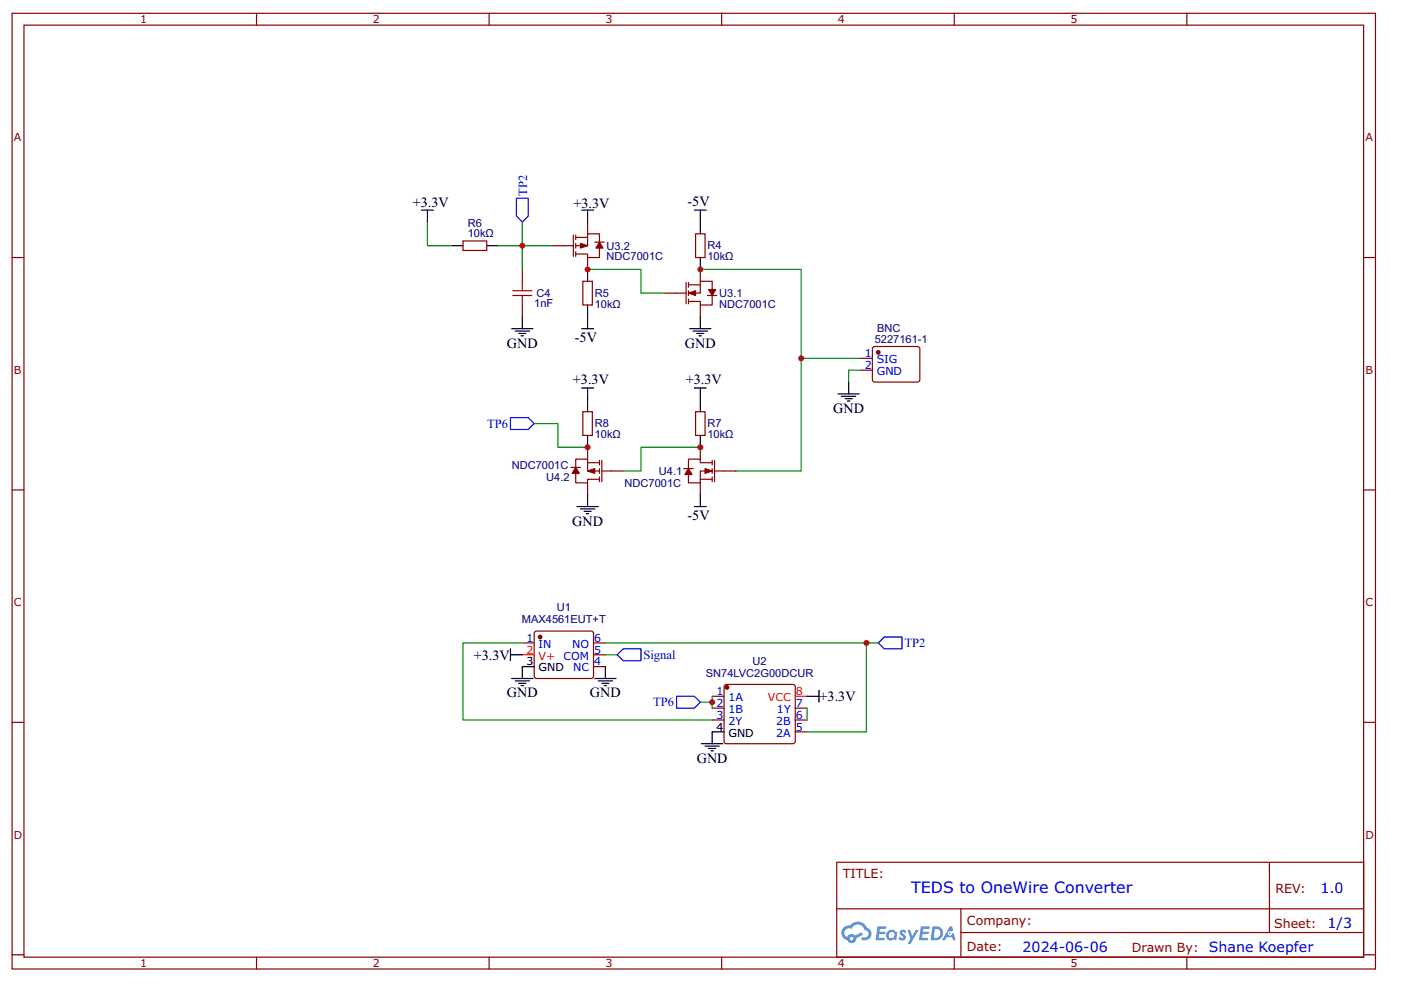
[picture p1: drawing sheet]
<svg xmlns="http://www.w3.org/2000/svg" width="297mm" height="210mm" viewBox="0 0 297 210" stroke-linecap="round" stroke-linejoin="round" font-family="sans-serif">
<g fill="none" stroke="#800" stroke-width=".25">
<path d="M2.6 2.8h289v202.8h-289zM5.1 5.3h284v197.8h-284zM54.4 2.8v2.5M103.7 2.8v2.5M153 2.8v2.5M202.3 2.8v2.5M251.6 2.8v2.5M2.6 54.6h2.5M289.1 54.6h2.5M2.6 104h2.5M289.1 104h2.5M2.6 153.3h2.5"/>
<path d="M289.1 153.3h2.5M177.4 182.9h111.7v20.2h-111.7zM177.4 192.8h111.6M203.7 197.9h85.3M203.7 192.8v10.1M269.1 183v14.9M2.6 202.6h2.5M54.4 203.1v2.5M103.7 203.1v2.5M153 203.1v2.5M202.3 203.1v2.5M251.6 203.1v2.5"/>
<path d="M289.1 202.6h2.5"/>
</g>
<g fill="#58f">
<path d="M190.9 197.4l.5-.2 .4 .1 .3 .3-.2 .4a.33 .33 0 0 0-.3-.3 .33 .33 0 0 0-.3 .2v.1a.85 .85 0 0 1 .7 .6 .85 .85 0 0 1-.3 .9h-.6l-.6-.4 .3-.3 .5 .2 .2-.1v-.1a.87 .87 0 0 1-.6-1.4z"/>
<path d="M192.4 197.3h.6l.4 1.3 .8-1.3h.6l-1.8 3h-.6l.7-1.1z"/>
<path d="M186.1 196.5h1.6l.2 .2-.1 .3-1.2 .1-.1 .6h1l.3 .2-.3 .3h-1.1l-.1 .8h1.2l.1 .2-.1 .3h-1.9z"/>
<path d="M195.2 196.5h1.7l.2 .2-.1 .3-1.2 .1-.1 .6h1l.3 .2-.3 .3h-1.1l-.1 .8h1.2l.1 .2-.1 .3h-1.9z"/>
<path d="M201.4 196.5h.5l.2 .9-.4 .3a.49 .49 0 0 0-.8 .1 .49 .49 0 0 0 .4 .7 .49 .49 0 0 0 .6-.4l.3-.2 .4 1.6h-.5l-.2-.6h-1.2l-.4 .6h-.6z"/>
<path d="M197.7 196.5l-.4 3h.9a1.5 1.5 0 0 0 1.8-1.5 1.5 1.5 0 0 0-1.8-1.5zM198.2 197.1a1.01 1.01 0 0 1 1.2 1.1 1.01 1.01 0 0 1-1.4 .8z"/>
<path d="M188.3 197.5a1.1 1.1 0 0 0-.3 1.6 1.1 1.1 0 0 0 1.6 .2l.4 .2 .2-1.6-.4-.3a1.01 1.01 0 0 0-1.5-.1zM188.3 198.4a.7 .7 0 0 1 1.4 0 .7 .7 0 0 1-1.4 0z"/>
<path d="M178.9 196.8a1.57 1.57 0 0 0 .7 2.7 1.01 1.01 0 0 0 1.2 .6 1.01 1.01 0 0 0 .8-1.1l1.4-.7-.3-.5-1.4 .7a1.02 1.02 0 0 0-1.7 .3 .99 .99 0 0 1-.5-1.4 .99 .99 0 0 1 1.4-.3 1.48 1.48 0 0 1 1.6-.9 1.48 1.48 0 0 1 1.3 1.2 .81 .81 0 0 1 .7 1 .81 .81 0 0 1-1.2 .5l-.3 .1v.3a1.39 1.39 0 0 0 2-.6 1.39 1.39 0 0 0-.8-1.9 2.18 2.18 0 0 0-3.7-.5l-.7 .2zM180.2 199.1a.38 .38 0 0 1 .7 0 .38 .38 0 0 1-.7 0z"/>
<circle cx="201.4" cy="198" r=".19"/>
</g>
<g fill="none" stroke="#800" stroke-width=".25">
<path d="M98.2 51.1h5v2h-5zM110.7 57.2v2.5M117 52.1h4.6M121.6 49.9v4.5M122.1 50.4h2.5M122.1 49.9v1M122.1 51.6v1M122.1 53.4v1M123.6 59.7h2v5h-2zM124.6 47.1v2.5M124.6 54.6v2.6M126.1 51.4h2"/>
<path d="M127.1 52.6v2h-2.5v-.7h-2.5M127.1 51.4v-1.8h-2.5v2.5h-2.5M145.5 59.9v4.6M146 59.9v1M147.5 49.6h2v5h-2zM148.5 57.2v2.5M110.7 64.7v2.5M140.9 62.2h4.6M146 60.4h2.5M146 61.7v1M146 63.4v1.1M148.5 64.7v2.5"/>
<path d="M150 62.7h2M151 62.7v2h-2.5v-.7h-2.5M151 61.4v-1.7h-2.5v2.5h-2.5M182.4 76h2.6M182.4 78.5h2.6M185.2 73.6h9.6l.2 .4v6.8l-.5 .3-9.3-.1-.2-.4v-6.6zM121.1 99.2h2M122.1 99.2v-1.8h2.5v2.5h2.5M123.6 87.3h2v5.1h-2zM124.6 94.9v2.5M124.6 98.2h2.5M127.1 97.7v1"/>
<path d="M127.1 99.4v1M127.6 99.9h4.5M127.6 97.7v4.5M145 99.4h2M147.5 87.3h2v5.1h-2zM148.5 94.9v2.5M151 98.2h-2.5v-.8h-2.5v2M151 99.9h-2.5v2.5h-2.5v-1.7M151 97.7v1M151 99.4v1M151.5 97.7v4.5M151.5 99.9h4.5"/>
<path d="M122.1 100.4v2h2.5v-.7h2.5M124.6 102.4v2.6M127.1 101.2v1M148.5 102.4v2.6M148.5 101.7h2.5M151 101.2v1M110.7 136.4h2.6M113.3 134.1l.5-.2 11.8 .1 .2 .4v9.3l-.5 .3-11.8-.1-.2-.4zM125.8 136.4h2.6M125.8 138.9h2.6M125.8 141.4h2.6M151 147.7h2.5"/>
<path d="M151 150.2h2.5M151 152.8h2.5M153.6 145.5l.4-.3 14.4 .1 .2 .4-.1 11.8-.4 .3-14.3-.1-.3-.4zM168.6 150.2h2.5M168.6 152.8h2.5M168.6 155.3h2.5"/>
</g>
<g fill="#800" stroke="#800" stroke-width=".25">
<path d="M146 62.2l1.5-.5v1z"/>
<path d="M150.2 61.4h1.5l-.7 1.3z"/>
<path d="M123.1 51.6l1.5 .5-1.5 .5z"/>
<path d="M127.1 51.4l.8 1.2h-1.6z"/>
<path d="M149.5 99.4l1.5 .5-1.5 .5z"/>
<path d="M146 99.4l.7 1.3h-1.5z"/>
<path d="M124.6 99.9l1.5-.5v1z"/>
<path d="M122.1 99.2l.7 1.2h-1.5z"/>
<circle cx="186.2" cy="74.8" r=".38"/>
<circle cx="114.5" cy="135.1" r=".38"/>
<circle cx="154.1" cy="145.8" r=".38"/>
</g>
<g fill="none" stroke="#000" stroke-width=".25">
<path d="M89.4 44.6h2.5M90.6 44.6v2.5M95.6 52.1h2.6M103.2 52.1h2.5M123.3 44.6h2.5M124.6 44.6v2.5M124.6 57.2v2.5M147.2 44.6h2.5M148.5 44.6v5M148.5 54.6v2.6M108.5 69.7h4.5M109.2 70.2h3.1"/>
<path d="M110 70.7h1.5M110.5 71.2h.5M110.7 67.2v2.5M123.3 69.7h2.5M124.6 64.7v5M146.2 69.7h4.5M147 70.2h3M147.7 70.7h1.5M148.2 71.2h.5M148.5 67.2v2.5M123.3 82.3h2.5M124.6 82.3v5"/>
<path d="M124.6 92.4v2.5M147.2 82.3h2.5M148.5 82.3v5M148.5 92.4v2.5M177.7 83.6h4.5M178.4 84.1h3M179.2 84.6h1.5M179.7 85.1h.5M179.9 81.1v2.5M122.3 107.5h4.5M123.1 108h3M123.8 108.5h1.5"/>
<path d="M124.3 109h.5M124.6 105v2.5M147.2 107.5h2.5M148.5 105v2.5M108.2 138.9h2.5M108.2 137.7v2.5M108.5 144h4.5M109.2 144.5h3.1M110 145h1.5M110.5 145.5h.5M113.3 141.4h-2.6v2.6M126.1 144h4.5"/>
<path d="M126.8 144.5h3.1M127.6 145h1.5M128.1 145.5h.5M128.4 141.4v2.6M148.7 157.8h4.6M149.5 158.3h3M150.2 158.8h1.5M150.7 159.3h.5M153.5 155.3h-2.5v2.5M171.1 147.7h2.5M173.6 146.5v2.5"/>
</g>
<g fill="none" stroke="#080" stroke-width=".25">
<path d="M90.6 47.1v5h5M105.7 52.1h5v5.1M110.7 47.1v5h6.3M124.6 57.2h11.3v5h5M148.5 57.2h21.4v42.7h-13.9M169.9 76h12.5M182.4 78.5h-2.5v2.6M113.3 89.9h5v5h6.3M148.5 94.9h-12.6v5h-3.8M110.7 136.4h-12.5v16.4h52.8M128.4 136.4h55.3v18.9h-12.6M128.4 138.9h2.5"/>
<path d="M183.7 136.4h2.5M148.5 149h2.5M151 147.7v2.5M171.1 150.2v2.6"/>
</g>
<path d="M110.7 59.7v2M108.7 62.7h4.1M108.7 61.7h4.1M110.7 62.7v2" fill="none" stroke="#a00000" stroke-width=".25"/>
<path d="M110.7 138.9h2.6M168.6 147.7h2.5" fill="none" stroke="#f00" stroke-width=".25"/>
<path d="M109.5 42.1h2.5v3.7l-1.3 1.3-1.2-1.3zM108.2 88.6h3.8l1.3 1.3-1.3 1.2h-3.8zM132.1 137.7h3.8v2.5h-3.8l-1.2-1.3zM186.2 136.4l1.3-1.3h3.7v2.6h-3.7zM143.4 147.7h3.8l1.3 1.3-1.3 1.2h-3.8z" fill="none" stroke="#00f" stroke-width=".25"/>
<g fill="#c00">
<circle cx="124.6" cy="57.2" r=".63"/>
<circle cx="110.7" cy="52.1" r=".63"/>
<circle cx="148.5" cy="57.2" r=".63"/>
<circle cx="148.5" cy="94.9" r=".63"/>
<circle cx="169.9" cy="76" r=".63"/>
<circle cx="124.6" cy="94.9" r=".63"/>
<circle cx="151" cy="149" r=".63"/>
<circle cx="183.7" cy="136.4" r=".63"/>
</g>
<text font-size="3.4" fill="#00f" x="193.2" y="189.4">TEDS to OneWire Converter</text>
<g font-size="3">
<text x="87.5" y="43.8">+3.3V</text>
<text x="121.6" y="44.1">+3.3V</text>
<text x="145.8" y="43.8">-5V</text>
<text x="107.5" y="73.8">GND</text>
<text x="121.9" y="72.6">-5V</text>
<text x="145.2" y="73.8">GND</text>
<text x="121.5" y="81.6">+3.3V</text>
<text x="145.4" y="81.6">+3.3V</text>
<text x="176.7" y="87.6">GND</text>
<text x="121.3" y="111.5">GND</text>
<text x="145.8" y="110.3">-5V</text>
<text x="100.4" y="139.9">+3.3V</text>
<text x="107.5" y="148">GND</text>
<text x="125.1" y="148">GND</text>
<text x="173.8" y="148.8">+3.3V</text>
<text x="147.7" y="161.8">GND</text>
</g>
<g font-size="3" fill="#00f">
<text x="280" y="189.6">1.0</text>
<text x="281.5" y="196.9">1/3</text>
<text x="216.8" y="201.9">2024-06-06</text>
<text x="256.3" y="201.9">Shane Koepfer</text>
</g>
<g font-size="2.7" fill="#00f">
<text x="111.8" y="41.6" transform="rotate(-90 111.8 41.6)">TP2</text>
<text x="103.3" y="90.8">TP6</text>
<text x="191.8" y="137.3">TP2</text>
<text x="136.4" y="139.8">Signal</text>
<text x="138.5" y="149.9">TP6</text>
</g>
<g font-size="2.7" fill="#800">
<text x="178.7" y="186.2">TITLE:</text>
<text x="270.4" y="189.6">REV:</text>
<text x="205" y="196.3">Company:</text>
<text x="270.1" y="196.8">Sheet:</text>
<text x="205" y="201.8">Date:</text>
<text x="240" y="201.9">Drawn By:</text>
</g>
<g font-size="2.3" fill="#800">
<text x="29.7" y="5">1</text>
<text x="79" y="5">2</text>
<text x="128.4" y="5">3</text>
<text x="177.7" y="5">4</text>
<text x="227" y="5">5</text>
<text x="2.9" y="30">A</text>
<text x="289.5" y="30">A</text>
<text x="2.9" y="79.3">B</text>
<text x="289.5" y="79.3">B</text>
<text x="2.9" y="128.6">C</text>
<text x="289.5" y="128.6">C</text>
<text x="2.9" y="177.9">D</text>
<text x="289.5" y="177.9">D</text>
<text x="29.7" y="205.2">1</text>
<text x="79" y="205.2">2</text>
<text x="128.4" y="205.2">3</text>
<text x="177.7" y="205.2">4</text>
<text x="227" y="205.2">5</text>
</g>
<g font-size="2.3" fill="#000080">
<text x="99.2" y="50.4">10kΩ</text>
<text x="99.2" y="48.1">R6</text>
<text x="128.6" y="53">U3.2</text>
<text x="150" y="52.9">R4</text>
<text x="128.6" y="55.2">NDC7001C</text>
<text x="150" y="55.2">10kΩ</text>
<text x="113.3" y="65.2">1nF</text>
<text x="113.8" y="62.9">C4</text>
<text x="126.1" y="65.3">10kΩ</text>
<text x="126.1" y="63">R5</text>
<text x="152.5" y="65.3">NDC7001C</text>
<text x="152.5" y="63">U3.1</text>
<text x="186" y="70.5">BNC</text>
<text x="185.5" y="72.8">5227161-1</text>
<text x="126.1" y="92.9">10kΩ</text>
<text x="126.1" y="90.7">R8</text>
<text x="150" y="92.9">10kΩ</text>
<text x="150" y="90.7">R7</text>
<text x="108.5" y="99.5">NDC7001C</text>
<text x="139.7" y="100.7">U4.1</text>
<text x="115.8" y="102">U4.2</text>
<text x="132.4" y="103.3">NDC7001C</text>
<text x="118" y="129.7">U1</text>
<text x="110.6" y="132.2">MAX4561EUT+T</text>
<text x="149.7" y="143.5">SN74LVC2G00DCUR</text>
<text x="159.6" y="141">U2</text>
</g>
<g font-size="2.3" fill="#00f">
<text x="183.3" y="75.8">1</text>
<text x="185.9" y="77">SIG</text>
<text x="183.3" y="78.3">2</text>
<text x="185.9" y="79.6">GND</text>
<text x="111.6" y="136.2">1</text>
<text x="114.2" y="137.4">IN</text>
<text x="121.3" y="137.4">NO</text>
<text x="126" y="136.2">6</text>
<text x="119.4" y="139.9">COM</text>
<text x="121.5" y="142.4">NC</text>
<text x="126" y="141.2">4</text>
<text x="126" y="138.7">5</text>
<text x="151.9" y="147.5">1</text>
<text x="151.9" y="150">2</text>
<text x="154.4" y="148.7">1A</text>
<text x="168.7" y="150">7</text>
<text x="151.9" y="152.5">3</text>
<text x="154.4" y="151.3">1B</text>
<text x="154.4" y="153.8">2Y</text>
<text x="164.6" y="153.8">2B</text>
<text x="164.7" y="151.3">1Y</text>
<text x="168.7" y="155">5</text>
<text x="168.7" y="152.5">6</text>
<text x="164.6" y="156.3">2A</text>
</g>
<g font-size="2.3" fill="#f00">
<text x="111.6" y="138.7">2</text>
<text x="114.2" y="139.9">V+</text>
<text x="162.8" y="148.7">VCC</text>
<text x="168.7" y="147.5">8</text>
</g>
<g font-size="2.3">
<text x="111.6" y="141.2">3</text>
<text x="114.2" y="142.4">GND</text>
<text x="151.9" y="155">4</text>
<text x="154.4" y="156.3">GND</text>
</g>
</svg>
